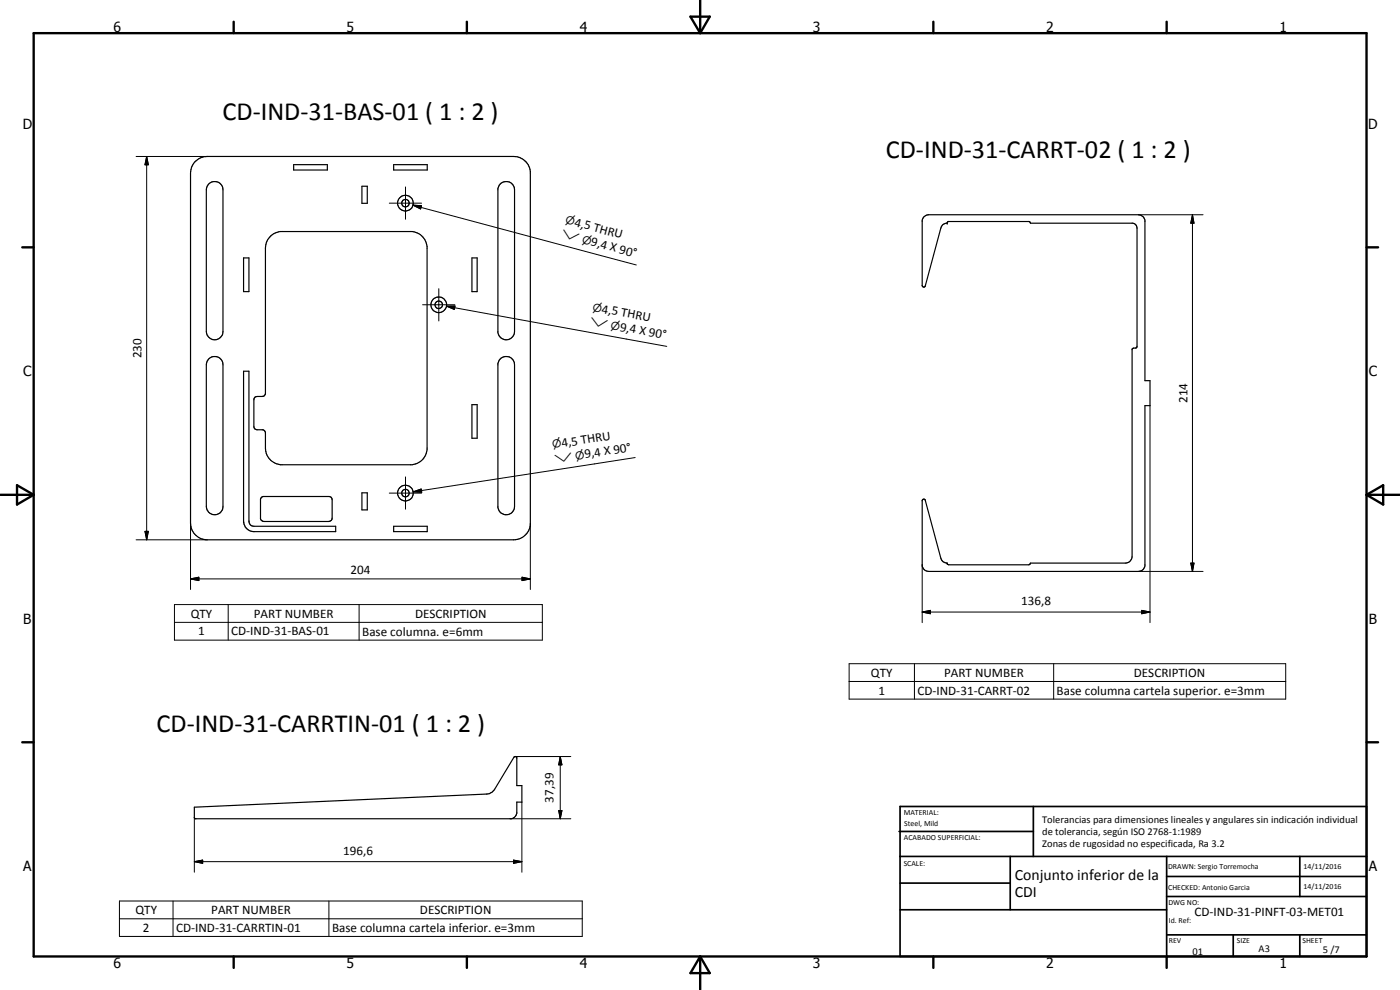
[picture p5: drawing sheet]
<svg xmlns="http://www.w3.org/2000/svg" width="420mm" height="297mm" viewBox="0 0 420 297" stroke-linecap="round" stroke-linejoin="round" font-family="sans-serif">
<g fill="none" stroke="#000" stroke-width=".35">
<path d="M58.5 48.6a5 5 0 0 1 3.7-1.7h92a5 5 0 0 1 5 4.5v106.1a5.1 5.1 0 0 1-5 4.5h-92a5 5 0 0 1-5-5v-105.1l.4-2zM62.6 55.2a2.48 2.48 0 0 1 2.7-.6 2.48 2.48 0 0 1 1.6 2.3v42.5a2.5 2.5 0 0 1-2.5 2.5 2.5 2.5 0 0 1-2.5-2.5v-42.5l.3-1zM88.1 49.4h10.1v1.6h-10.1zM108.6 55.9h1.6v5.1h-1.6zM118.1 49.4h10.1v1.6h-10.1zM150.1 55.2a2.5 2.5 0 0 1 2.7-.6 2.5 2.5 0 0 1 1.6 2.3v42.5a2.51 2.51 0 0 1-2.3 2.5 2.51 2.51 0 0 1-2.7-2.1v-43.2zM73.1 77.4h1.6v10.1h-1.6zM81.3 70.7l1.3-.8 1.5-.4h39.6a5.1 5.1 0 0 1 4.5 4.4v61.1a5.1 5.1 0 0 1-4.5 4.4h-39.6a5 5 0 0 1-4.4-4.9v-4.8l-.8-.8h-1.7a.94 .94 0 0 1-1-1v-8a.93 .93 0 0 1 1-.9l1.9-.1 .6-.7v-43.7l.4-2.1zM141.6 77.4h1.6v10.1h-1.6zM277.2 65.2l.8-.6 .7-.2h63a2.09 2.09 0 0 1 1.9 1.7v48.1h1.5v7.5h-1.5v48.1l-.4 .9-.6 .5-.9 .2-63.7-.1-.8-.6-.4-.9v-19.7l.3-.3 .6 .2 4.7 17.5a2.54 2.54 0 0 0 1.9 1.6l.5 .4h23.9l.5-.5h28.5a2 2 0 0 0 2.1-2.1v-62.1l.3-.3 .8-.1 .3-.5v-35.4l-.2-.9-1-.6h-30.8l-.3-.5h-24.3l-.3 .5a1.83 1.83 0 0 0-1.9 1.5l-4.7 17.3a.47 .47 0 0 1-.5 .4 .47 .47 0 0 1-.4-.4v-19.7zM62.6 107.7a2.5 2.5 0 0 1 2.7-.6 2.5 2.5 0 0 1 1.6 2.4v42.4a2.5 2.5 0 0 1-2.5 2.5 2.5 2.5 0 0 1-2.5-2.5v-42.4l.3-1.1zM73.1 111.4h1.6v45.3l.3 .5 .3 .4 .9 .3h24.5v1.6h-24.5a3.2 3.2 0 0 1-3.1-3z"/>
<path d="M150.1 107.7a2.5 2.5 0 0 1 2.8-.6 2.5 2.5 0 0 1 1.5 2.4v42.4a2.51 2.51 0 0 1-2.3 2.5 2.51 2.51 0 0 1-2.7-2.1v-43.2zM141.6 121.4h1.6v10.1h-1.6zM74.7 156.4h.1M78.6 149.1l.3-.1h20l.4 .1 .4 .8-.1 6-.9 .6-19.8-.1-.7-.7v-6zM108.6 147.9h1.6v5.1h-1.6zM118.1 157.9h10.1v1.6h-10.1zM58.3 242.2l88.1-4 1.2-.5 .9-.9 5.7-9.6 .4-.2 .5 .3v8.4h1.5v5h-1.5v3.3l-.5 1-1.2 .7h-94.7l-.4-.3z"/>
<circle cx="121.7" cy="61" r="2.36"/>
<circle cx="121.7" cy="60.9" r="1.12"/>
<circle cx="131.7" cy="91.4" r="1.13"/>
<circle cx="131.7" cy="91.4" r="2.36"/>
<circle cx="121.7" cy="147.9" r="2.35"/>
<circle cx="121.7" cy="147.9" r="1.13"/>
</g>
<g fill="#000">
<circle cx="284.3" cy="67" r=".18"/>
<circle cx="73.1" cy="156.5" r=".18"/>
<circle cx="284.3" cy="169" r=".18"/>
</g>
<g fill="none" stroke="#000" stroke-width=".71">
<path d="M10.1 9.9h400v277.1h-400zM70.1 6.5v3.4M140.1 6.5v3.4M207.2 5h5.8l-2.9 4.9zM210.1 0v9.9M280.1 6.5v3.4M350.1 6.5v3.4M6.7 74.2h3.4M410.1 74.2h3.5M.1 148.5h10M5.1 145.6l5 2.9-5 2.9zM410.1 148.5h10"/>
<path d="M410.1 148.5l5-2.9v5.8zM6.7 222.7h3.4M410.1 222.7h3.5M70.1 287v3.4M140.1 287v3.4M210.1 287v10M210.1 287l2.9 5h-5.8zM280.1 287v3.4M350.1 287v3.4"/>
</g>
<g fill="none" stroke="#000" stroke-width=".51">
<path d="M269.8 249.5h40.3M270.1 242h140v45h-140zM270.1 257h140M303.2 257v16M310.1 242v15M350.1 257v30M390.1 257v12M270.1 265h33.1M270.1 273h80M350.1 269h60M350.1 263h60M350.1 280.5h60"/>
<path d="M370.1 280.5v6.5M390.1 280.5v6.5"/>
</g>
<g fill="none" stroke="#000" stroke-width=".3">
<path d="M40.8 46.9h21.4M44 46.9l.5 2.5h-1zM44 46.9v115.1M121.7 56.1v9.7M116.8 61h9.7M123.9 61.6l2.6 .1-.3 1zM123.9 61.6l67.1 17.9M341.7 64.4h19.3M357.9 64.4l.4 2.6h-.9zM357.9 64.4v107M126.8 91.4h9.7M131.7 86.6v9.7"/>
<path d="M134 91.9l2.6-.1-.3 1zM134 91.9l66.1 12M190.6 137.3l-66.6 10.3M345.1 121.7v65.1M43.5 159.4h1l-.5 2.6zM57.2 157v19.9M116.8 148h9.7M121.7 143.1v9.7M124 147.6l2.4-.9 .2 1zM159.2 157v19.9M40.8 162h21.4M57.2 173.7l2.5-.5v1z"/>
<path d="M57.2 173.7h102M156.7 173.2l2.5 .5-2.5 .5zM276.8 169.5v17.3M341.7 171.4h19.3M357.4 169h.9l-.4 2.4zM52.4 181.4h110.4v10.7h-110.4zM52.4 186.7h110.4M68.5 181.4v10.7M107.8 181.4v10.7M254.8 199.1h131.1v10.7h-131.1zM274.4 199.1v10.7M276.8 183.6l2.4-.5v1z"/>
<path d="M276.8 183.6h68.3M316.2 199.1v10.7M342.6 183.1l2.5 .5-2.5 .5zM254.8 204.5h131.1M154.6 227h16.7M168.1 227l.5 2.5h-.9zM168.1 227v18.7M58.3 258.5l2.5-.4v.9zM58.3 258.5h98.3M58.3 245.2v16.5M153.1 245.7h18.2M154.1 258.1l2.5 .4-2.5 .5z"/>
<path d="M156.6 240.7v21M167.7 243.2h.9l-.5 2.5zM35.8 270.3h138.9v10.7h-138.9zM35.8 275.7h138.9M51.9 270.3v10.7M98.7 270.3v10.7"/>
</g>
<g fill="#000">
<path d="M44 46.9l.5 2.5h-1zM123.9 61.6l2.6 .1-.3 1zM357.9 64.4l.4 2.6h-.9zM134 91.9l2.6-.1-.3 1zM43.5 159.4h1l-.5 2.6zM124 147.6l2.4-.9 .2 1zM57.2 173.7l2.5-.5v1zM156.7 173.2l2.5 .5-2.5 .5zM357.4 169h.9l-.4 2.4zM276.8 183.6l2.4-.5v1zM342.6 183.1l2.5 .5-2.5 .5zM168.1 227l.5 2.5h-.9z"/>
<path d="M58.3 258.5l2.5-.4v.9zM154.1 258.1l2.5 .4-2.5 .5zM167.7 243.2h.9l-.5 2.5z"/>
</g>
<g font-size="7.9">
<text x="66.8" y="35.9">CD-IND-31-BAS-01 ( 1 : 2 )</text>
<text x="265.9" y="47.3">CD-IND-31-CARRT-02 ( 1 : 2 )</text>
<text x="47" y="219.6">CD-IND-31-CARRTIN-01 ( 1 : 2 )</text>
</g>
<g font-size="4.7">
<text x="304.6" y="263.9">Conjunto inferior de la</text>
<text x="304.6" y="269.3">CDI</text>
</g>
<g font-size="4.2">
<text x="34" y="9.6">6</text>
<text x="104" y="9.6">5</text>
<text x="174" y="9.6">4</text>
<text x="244" y="9.6">3</text>
<text x="314" y="9.6">2</text>
<text x="384" y="9.6">1</text>
<text x="6.8" y="38.7">D</text>
<text x="410.6" y="38.7">D</text>
<text x="7" y="112.9">C</text>
<text x="410.8" y="112.9">C</text>
<text x="7" y="187.1">B</text>
<text x="410.8" y="187.1">B</text>
<text x="7" y="261.4">A</text>
<text x="410.8" y="261.4">A</text>
<text x="34" y="290.4">6</text>
<text x="104" y="290.4">5</text>
<text x="174" y="290.4">4</text>
<text x="244" y="290.4">3</text>
<text x="314" y="290.4">2</text>
<text x="384" y="290.4">1</text>
</g>
<g font-size="3.9">
<text x="172.2" y="67.7" transform="rotate(15 172.2 67.7)">4,5 THRU</text>
<text x="177.2" y="73.6" transform="rotate(15 177.2 73.6)">9,4 X 90°</text>
<text x="180.5" y="93.8" transform="rotate(10 180.5 93.8)">4,5 THRU</text>
<text x="185.9" y="99.2" transform="rotate(10 185.9 99.2)">9,4 X 90°</text>
<text x="42.5" y="107.5" transform="rotate(-90 42.5 107.5)">230</text>
<text x="356.4" y="121" transform="rotate(-90 356.4 121)">214</text>
<text x="168.7" y="134.1" transform="rotate(-9 168.7 134.1)">4,5 THRU</text>
<text x="175.6" y="137.5" transform="rotate(-9 175.6 137.5)">9,4 X 90°</text>
<text x="105.2" y="172.1">204</text>
<text x="57.2" y="185.3">QTY</text>
<text x="76.2" y="185.3">PART NUMBER</text>
<text x="124.6" y="185.3">DESCRIPTION</text>
<text x="306.4" y="181.6">136,8</text>
<text x="59.4" y="190.7">1</text>
<text x="69.4" y="190.7">CD-IND-31-BAS-01</text>
<text x="108.7" y="190.8">Base columna. e=6mm</text>
<text x="261.4" y="203.1">QTY</text>
<text x="283.4" y="203.1">PART NUMBER</text>
<text x="340.3" y="203.1">DESCRIPTION</text>
<text x="263.6" y="208.4">1</text>
<text x="275.3" y="208.4">CD-IND-31-CARRT-02</text>
<text x="317.1" y="208.4">Base columna cartela superior. e=3mm</text>
<text x="166.1" y="240.8" transform="rotate(-90 166.1 240.8)">37,39</text>
<text x="103" y="256.5">196,6</text>
<text x="40.7" y="274.3">QTY</text>
<text x="63.4" y="274.2">PART NUMBER</text>
<text x="126" y="274.3">DESCRIPTION</text>
<text x="358.5" y="275">CD-IND-31-PINFT-03-MET01</text>
<text x="42.9" y="279.6">2</text>
<text x="52.9" y="279.6">CD-IND-31-CARRTIN-01</text>
<text x="99.6" y="279.7">Base columna cartela inferior. e=3mm</text>
</g>
<g font-size="3.3">
<text x="168.3" y="71.2" transform="rotate(15 168.3 71.2)">w</text>
<text x="169.5" y="67" transform="rotate(15 169.5 67)">n</text>
<text x="174.5" y="72.9" transform="rotate(15 174.5 72.9)">n</text>
<text x="177.7" y="93.3" transform="rotate(10 177.7 93.3)">n</text>
<text x="176.9" y="97.5" transform="rotate(10 176.9 97.5)">w</text>
<text x="183.1" y="98.7" transform="rotate(10 183.1 98.7)">n</text>
<text x="165.9" y="134.5" transform="rotate(-9 165.9 134.5)">n</text>
<text x="172.8" y="137.9" transform="rotate(-9 172.8 137.9)">n</text>
<text x="166.6" y="138.9" transform="rotate(-9 166.6 138.9)">w</text>
</g>
<g font-size="3.1">
<text x="312.7" y="246.8">Tolerancias para dimensiones lineales y angulares sin indicación individual</text>
<text x="312.7" y="250.4">de tolerancia, según ISO 2768-1:1989</text>
<text x="312.7" y="254">Zonas de rugosidad no especificada, Ra 3.2</text>
<text x="357.9" y="286.4">01</text>
<text x="377.7" y="285.6">A3</text>
<text x="397" y="285.9">5 /7</text>
</g>
<g font-size="2.4">
<text x="271.2" y="244.4">MATERIAL:</text>
<text x="271.3" y="252">ACABADO SUPERFICIAL:</text>
<text x="271.4" y="247.9">Steel, Mild</text>
<text x="271.2" y="259.7">SCALE:</text>
<text x="350.6" y="260.8">DRAWN: Sergio Torremocha</text>
<text x="391.2" y="260.6">14/11/2016</text>
<text x="350.6" y="267">CHECKED: Antonio Garcia</text>
<text x="391.2" y="266.7">14/11/2016</text>
<text x="350.6" y="271.4">DWG NO:</text>
<text x="350.8" y="276.9">Id. Ref:</text>
<text x="350.8" y="282.8">REV</text>
<text x="371.2" y="282.9">SIZE</text>
<text x="390.9" y="282.9">SHEET</text>
</g>
</svg>
